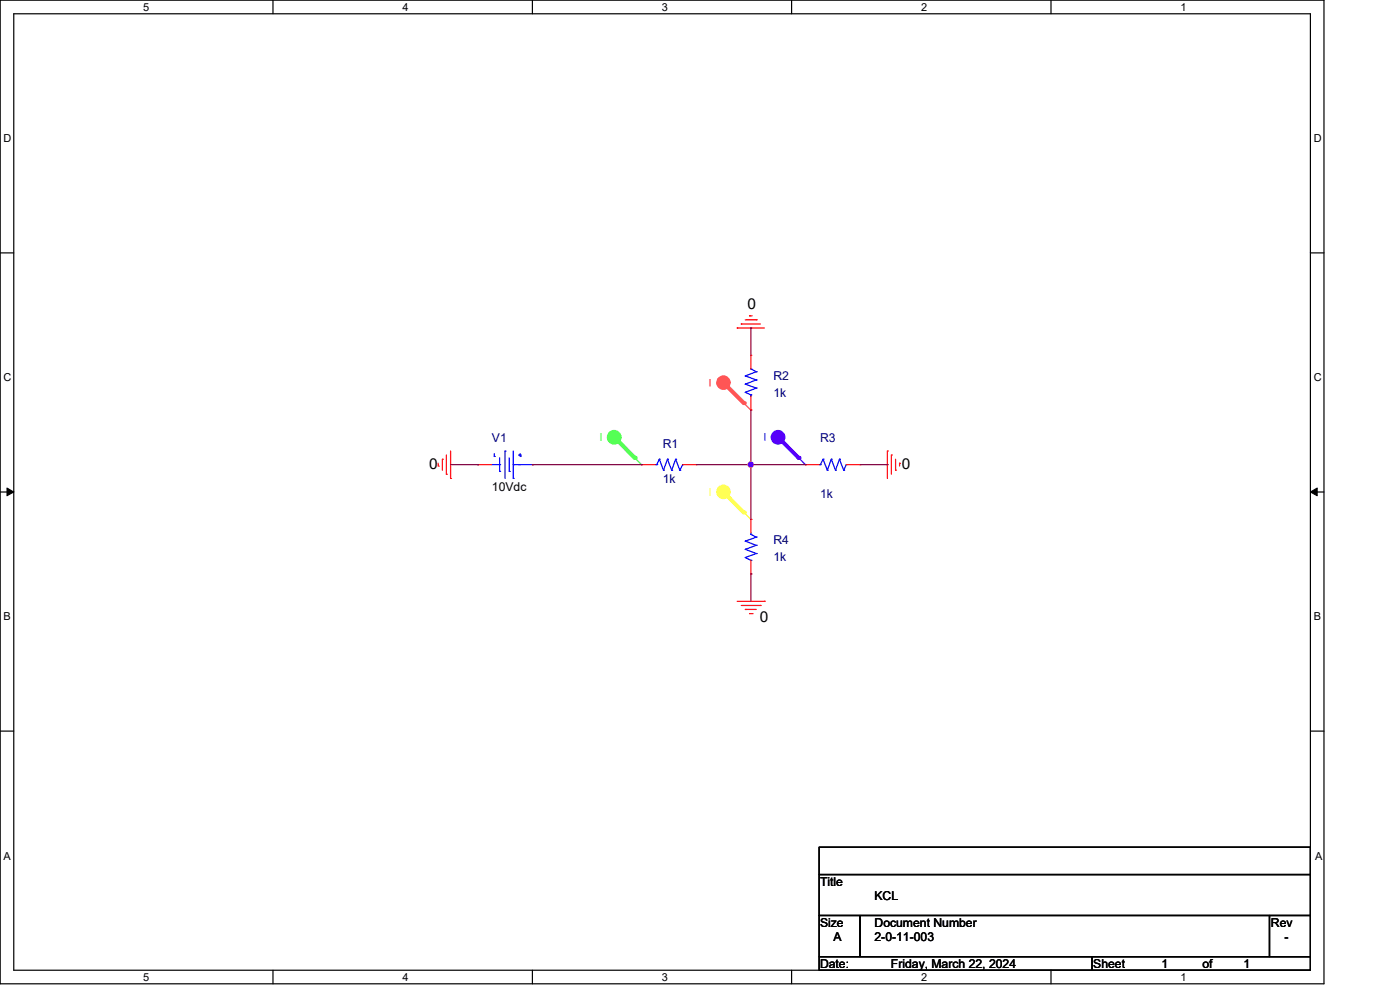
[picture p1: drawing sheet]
<svg xmlns="http://www.w3.org/2000/svg" width="297mm" height="210mm" viewBox="0 0 297 210" stroke-linecap="round" stroke-linejoin="round" font-family="sans-serif">
<g fill="none" stroke="#000" stroke-width=".25">
<path d="M0 0h280.6v208.4h-280.6zM2.9 2.9h274.8v202.6h-274.8zM57.8 0v2.9M112.8 0v2.9M167.8 0v2.9M222.7 0v2.9M0 53.6h2.9M277.7 53.6h2.9M0 104.2h2.9M277.7 104.2h2.9M0 154.9h2.9M277.7 154.9h2.9"/>
<path d="M173.6 179.4h104.1v5.8h-104.1zM173.6 185.2h104.1v8.7h-104.1zM173.6 193.9h8.7v8.7h-8.7zM182.3 193.9h86.7v8.7h-86.7zM269 193.9h8.7v8.7h-8.7zM57.8 205.5v2.9M112.8 205.5v2.9M167.8 205.5v2.9M173.6 202.6h57.8v2.9h-57.8zM222.7 205.5v2.9M231.4 202.6h46.3v2.9h-46.3z"/>
</g>
<path d="M1.5 103.4l1.4 .8-1.4 .8zM277.7 104.2l1.4-.8v1.6z" fill="#000" stroke="#000" stroke-width=".21"/>
<g fill="none" stroke="#f00" stroke-width=".25">
<path d="M156.2 69.5h.1M156.2 69.5h5.8M157.1 68.6h.1M157.1 68.6h4M157.9 67.7h2.4M158.8 66.9h.1M158.8 66.9h.6M160.3 67.7h.1M92.9 98.7h.1M92.9 98.1v.6M93.8 97.3h.1M93.8 97.3v2.3"/>
<path d="M94.6 96.4v4M95.5 95.5v5.8M188.1 95.5h.1M188.1 95.5v5.8M188.9 96.4h.1M188.9 96.4v4M189.8 99.6h.1M189.8 97.3v2.3M190.6 98.1h.1M190.6 98.1v.6M94.6 100.4h.1M95.5 101.3h.1"/>
<path d="M156.2 127.4h5.8M157.1 128.2h4M157.9 129.1h.1M157.9 129.1h2.4M158.8 130h.6M159.4 130h.1M161.1 128.2h.1M162 127.4h.1"/>
</g>
<circle cx="130.2" cy="92.6" r="1.44" fill="#5f5" stroke="#5f5" stroke-width=".25"/>
<path d="M130.2 92.6l5.8 5.8M136 98.4h.1" fill="none" stroke="#5f5" stroke-width=".25"/>
<path d="M130.2 92.6l4.3 4.4" fill="none" stroke="#5f5" stroke-width=".85"/>
<circle cx="134.5" cy="97" r=".42" fill="#5f5"/>
<circle cx="153.3" cy="81" r="1.42" fill="#f55" stroke="#f55" stroke-width=".25"/>
<path d="M153.3 81.1l5.8 5.8M159.1 86.9h.1" fill="none" stroke="#f55" stroke-width=".25"/>
<path d="M153.3 81.1l4.3 4.3" fill="none" stroke="#f55" stroke-width=".85"/>
<circle cx="157.6" cy="85.4" r=".42" fill="#f55"/>
<circle cx="164.9" cy="92.6" r="1.44" fill="#50f" stroke="#50f" stroke-width=".25"/>
<path d="M164.9 92.6l5.8 5.8M170.7 98.4h.1" fill="none" stroke="#50f" stroke-width=".25"/>
<path d="M164.9 92.6l4.3 4.4" fill="none" stroke="#50f" stroke-width=".85"/>
<circle cx="169.2" cy="97" r=".42" fill="#50f"/>
<circle cx="153.3" cy="104.2" r="1.42" fill="#ff5" stroke="#ff5" stroke-width=".25"/>
<path d="M153.3 104.2l5.8 5.8M159.1 110h.1" fill="none" stroke="#ff5" stroke-width=".25"/>
<path d="M153.3 104.2l4.3 4.4" fill="none" stroke="#ff5" stroke-width=".85"/>
<circle cx="157.6" cy="108.6" r=".42" fill="#ff5"/>
<g fill="none" stroke="#00f" stroke-width=".25">
<path d="M157.9 79.6h.1M157.9 79.6l2.4 .9M159.1 78.1h.1M159.1 78.1l1.2 .6M160.3 78.7h.1M160.3 78.7l-2.4 .9M104.2 98.4h1.7M104.7 96.7h.1M104.7 96.1v.6M105.9 99.9h.1M105.9 98.4h.1M105.9 97v2.9"/>
<path d="M107 95.5h.1M107 95.5v5.8M107.9 99.9h.1M107.9 97v2.9M108.8 98.4h.1M108.8 98.4h4M108.8 95.5v5.8M109.9 96.4h.1M109.9 96.4h.6M110.2 96.7h.1M110.2 96.1v.6M112.8 98.4h.1"/>
<path d="M138.9 98.4h.3M139.2 98.4h.1M139.7 97.3h.1M139.7 97.3l-.5 1.1M139.7 97.3l.9 2.3M140.6 99.6h.1M141.5 97.3h.1M141.5 97.3l-.9 2.3M141.5 97.3l.8 2.3M142.3 99.6h.1M143.2 97.3h.1M143.2 97.3l-.9 2.3"/>
<path d="M143.2 97.3l.9 2.3M144.1 99.6h.1M144.7 98.4h.1M144.7 98.4l-.6 1.2M157.9 83.1h.1M157.9 81.4h.1M157.9 83.1l1.2 .5M157.9 81.4l2.4 .8M159.1 83.6h.1M159.1 83.6v.3M160.3 82.2h.1M160.3 80.5h.1"/>
<path d="M160.3 82.2l-2.4 .9M160.3 80.5l-2.4 .9M173.6 98.4h.2M173.8 98.4h.1M174.4 97.3h.1M174.4 97.3l-.6 1.1M174.4 97.3l.9 2.3M175.3 99.6h.1M176.2 97.3h.1M176.2 97.3l-.9 2.3M176.2 97.3l.9 2.3M177.1 99.6h.1"/>
<path d="M177.9 97.3h.1M177.9 97.3l-.8 2.3M177.9 97.3l.9 2.3M178.8 99.6h.1M179.3 98.4h.1M179.3 98.4l-.5 1.2M108.8 101.3h.1M157.9 114.6h.1M157.9 116.4h.1M157.9 118.1h.1M157.9 114.6l2.4 .9M157.9 116.4l2.4 .8"/>
<path d="M157.9 118.1l1.2 .6M159.1 118.7h.1M159.1 113.2h.1M159.1 112.9v.3M159.1 113.2l1.2 .6M160.3 113.8h.1M160.3 115.5h.1M160.3 117.2h.1M160.3 113.8l-2.4 .8M160.3 115.5l-2.4 .9M160.3 117.2l-2.4 .9"/>
</g>
<g fill="none" stroke="#f00" stroke-width=".25">
<path d="M159.1 75.3h.1M159.1 75.3v2.8M101.3 98.4h.1M101.3 98.4h2.9M112.8 98.4h.1M136 98.4h.1M136 98.4h2.9M144.7 98.4h2.8M147.5 98.4h.1M159.1 86.9h.1M159.1 83.9v3M170.7 98.4h.1"/>
<path d="M170.7 98.4h2.9M179.3 98.4h3M182.3 98.4h.1M159.1 110h.1M159.1 110v2.9M159.1 118.7v2.9M159.1 121.6h.1"/>
</g>
<g fill="none" stroke="#800040" stroke-width=".25">
<path d="M159.1 69.5h.1M159.1 69.5v5.8M95.5 98.4h5.8M101.3 98.4h.1M112.8 98.4h23.2M136 98.4h.1M147.5 98.4h23.2M159.1 98.4h.1M159.1 86.9v23.1M170.7 98.4h.1M182.3 98.4h5.8M188.1 98.4h.1"/>
<path d="M159.1 121.6h.1M159.1 121.6v5.8"/>
</g>
<circle cx="159.1" cy="98.4" r=".55" fill="#f0f" stroke="#f0f" stroke-width=".25"/>
<g font-size="3.2">
<text x="158.4" y="65.4">0</text>
<text x="90.9" y="99.3">0</text>
<text x="191.1" y="99.3">0</text>
<text x="161" y="131.7">0</text>
</g>
<g font-size="2.6" fill="#000080">
<text x="163.9" y="80.5">R2</text>
<text x="163.9" y="84">1k</text>
<text x="104.3" y="93.6">V1</text>
<text x="140.5" y="95">R1</text>
<text x="173.8" y="93.6">R3</text>
<text x="140.5" y="102.2">1k</text>
<text x="173.8" y="105.5">1k</text>
<text x="163.9" y="115.3">R4</text>
<text x="163.9" y="118.7">1k</text>
</g>
<g font-size="2.6">
<text x="104.3" y="104">10Vdc</text>
<text x="173.8" y="187.7">Title</text>
<text x="185.3" y="190.6">KCL</text>
<text x="173.8" y="196.3">Size</text>
<text x="185.3" y="196.3">Document Number</text>
<text x="269.3" y="196.3">Rev</text>
<text x="176.7" y="199.3">A</text>
<text x="185.3" y="199.3">2-0-11-003</text>
<text x="272.2" y="199.3">-</text>
<text x="173.8" y="205.1">Date:</text>
<text x="188.8" y="205.1">Friday, March 22, 2024</text>
<text x="231.7" y="205.1">Sheet</text>
<text x="246.2" y="205.1">1</text>
<text x="254.8" y="205.1">of</text>
<text x="263.5" y="205.1">1</text>
</g>
<g font-size="2.3">
<text x="30.4" y="2.2">5</text>
<text x="85.3" y="2.2">4</text>
<text x="140.3" y="2.2">3</text>
<text x="195.2" y="2.2">2</text>
<text x="250.2" y="2.2">1</text>
<text x=".8" y="30.1">D</text>
<text x="278.4" y="30.1">D</text>
<text x=".8" y="80.8">C</text>
<text x="278.4" y="80.8">C</text>
<text x=".8" y="131.4">B</text>
<text x="278.4" y="131.4">B</text>
<text x=".8" y="182.2">A</text>
<text x="278.7" y="182.2">A</text>
<text x="30.4" y="207.7">5</text>
<text x="85.3" y="207.7">4</text>
<text x="140.3" y="207.7">3</text>
<text x="195.2" y="207.7">2</text>
<text x="250.2" y="207.7">1</text>
</g>
<text font-size="2.3" fill="#f55" x="150.9" y="80.2" transform="rotate(180 150.9 80.2)">I</text>
<text font-size="2.3" fill="#5f5" x="127.7" y="91.8" transform="rotate(180 127.7 91.8)">I</text>
<text font-size="2.3" fill="#50f" x="162.5" y="91.8" transform="rotate(180 162.5 91.8)">I</text>
<text font-size="2.3" fill="#ff5" x="150.9" y="103.3" transform="rotate(180 150.9 103.3)">I</text>
</svg>
